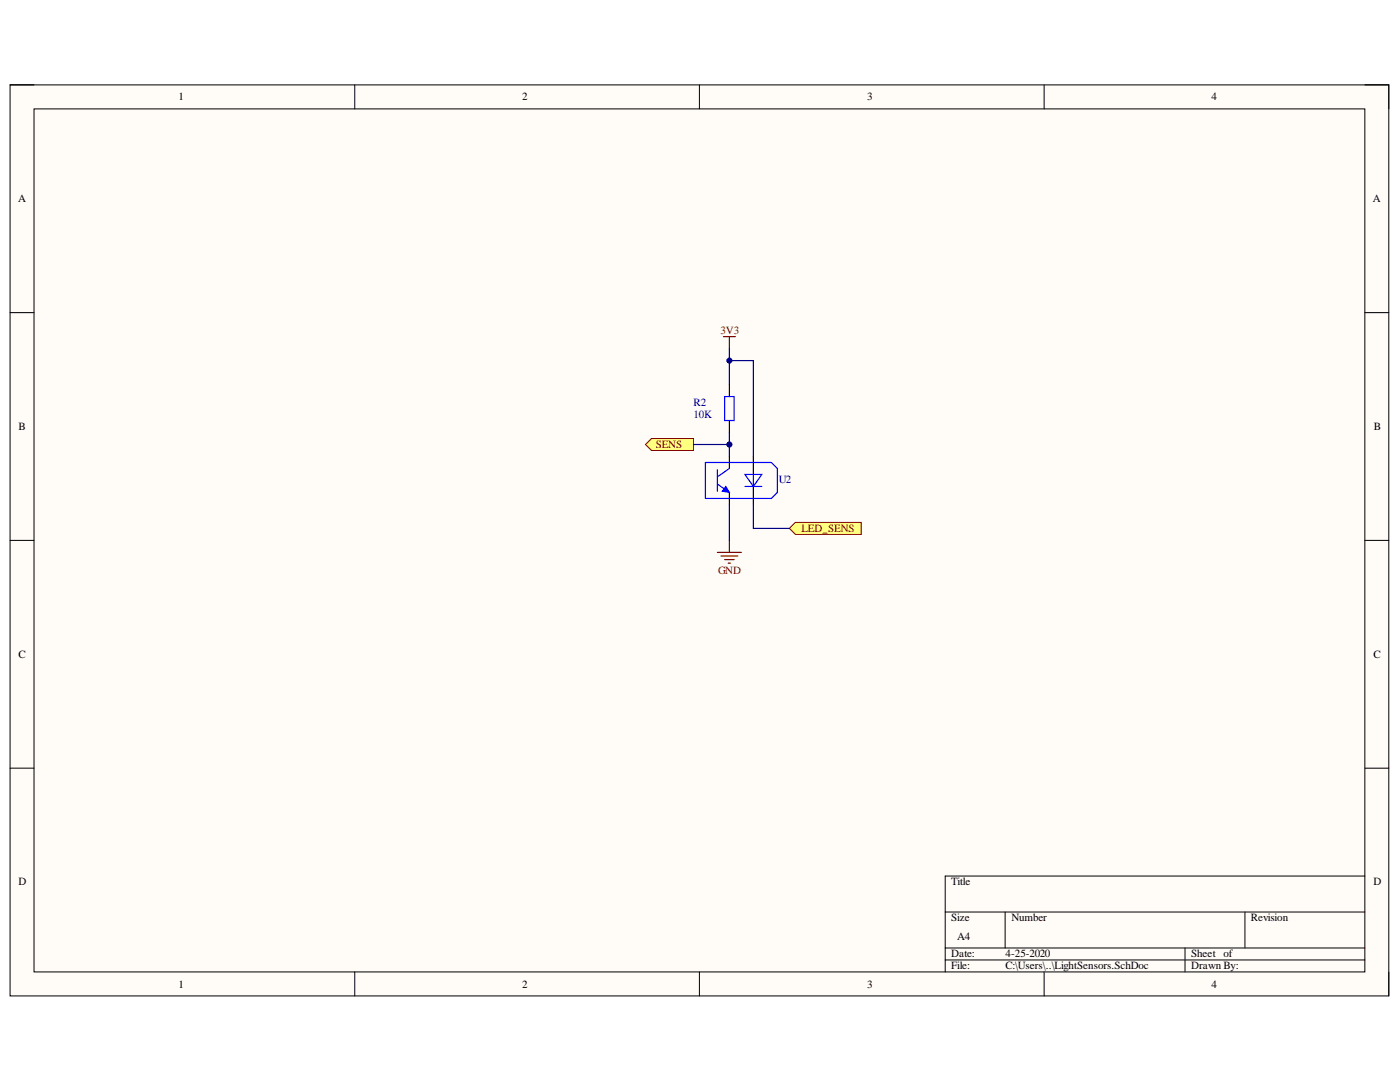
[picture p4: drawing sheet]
<svg xmlns="http://www.w3.org/2000/svg" width="279mm" height="216mm" viewBox="0 0 279 216" stroke-linecap="round" stroke-linejoin="round" font-family="sans-serif">
<path d="M2 16.9h275.2v181.8h-275.2z" fill-rule="evenodd" fill="#fffcf8"/>
<path d="M2 16.9h275.2v181.8h-275.2z" fill="none" stroke="#000" stroke-width=".2"/>
<path d="M6.8 21.7h265.6v172.2h-265.6z" fill-rule="evenodd" fill="#fffcf8"/>
<g fill="none" stroke="#000" stroke-width=".2">
<path d="M2 16.9h4.8M70.8 16.9v4.8M139.6 16.9v4.8M208.4 16.9v4.8M272.4 16.9h4.8v4.8M6.8 21.7h265.6v172.2h-265.6zM2 62.4h4.8M272.4 62.4h4.8M2 107.8h4.8M272.4 107.8h4.8M2 153.3h4.8M272.4 153.3h4.8"/>
<path d="M272.4 174.8h-83.8v19.1M70.8 193.9v4.8M139.6 193.9v4.8M188.6 182h83.8M188.6 189.2h83.8M188.6 191.5h83.8M200.6 182v7.2M208.4 193.9v4.8M236.5 189.2v4.7M248.5 182v7.2M277.2 193.9v4.8"/>
</g>
<path d="M143.2 110.2h4.8M143.9 110.9h3.3M144.6 111.7h1.9M145.3 112.4h.5M145.6 107.8v2.4" fill="none" stroke="#800000" stroke-width=".24"/>
<path d="M128.8 88.7l1.2-1.2h8.4v2.4h-8.4z" fill-rule="evenodd" fill="#ffff80"/>
<path d="M128.8 88.7l1.2-1.2h8.4v2.4h-8.4z" fill="none" stroke="#800000" stroke-width=".2"/>
<path d="M145.6 88.7v2.4" fill="none" stroke="#000080" stroke-width=".24"/>
<circle cx="145.6" cy="88.7" r=".48" fill="#000080"/>
<circle cx="145.6" cy="88.7" r=".48" fill="none" stroke="#000080" stroke-width=".2"/>
<path d="M145.6 86.3v2.4h-7.2" fill="none" stroke="#000080" stroke-width=".24"/>
<circle cx="145.6" cy="88.7" r=".48" fill="#000080"/>
<circle cx="145.6" cy="88.7" r=".48" fill="none" stroke="#000080" stroke-width=".2"/>
<path d="M157.5 105.4l1.2-1.2h13.2v2.4h-13.2z" fill-rule="evenodd" fill="#ffff80"/>
<path d="M157.5 105.4l1.2-1.2h13.2v2.4h-13.2z" fill="none" stroke="#800000" stroke-width=".2"/>
<path d="M145.6 91.1v2.4M145.6 98.3v2.4" fill="none" stroke="#000" stroke-width=".24"/>
<path d="M143.2 96.6l2.4 1.7M143.2 93.7v4.3M145.6 93.5l-2.4 1.7" fill="none" stroke="#00f" stroke-width=".24"/>
<path d="M144.8 97.1l.8 1.2-1.5-.3z" fill="#00f"/>
<path d="M144.8 97.1l.8 1.2-1.5-.3z" fill="none" stroke="#00f" stroke-width=".2"/>
<path d="M150.4 91.1v3.6M150.4 97.1v3.6" fill="none" stroke="#000" stroke-width=".24"/>
<path d="M148.7 94.7h3.3l-1.6 2.4z" fill="#fff"/>
<path d="M140.8 92.3h13.1l1.2 1.2v4.8l-1.2 1.2h-13.1zM148.7 94.7h3.3l-1.6 2.4zM148.7 97.1h3.3M150.4 94.7v2.4" fill="none" stroke="#00f" stroke-width=".24"/>
<path d="M145.6 69.6v7.1M145.6 100.7v7.1M150.4 100.7v4.7h7.1" fill="none" stroke="#000080" stroke-width=".24"/>
<path d="M144.4 67.2h2.4M145.6 67.2v2.4" fill="none" stroke="#800000" stroke-width=".24"/>
<circle cx="145.6" cy="72" r=".48" fill="#000080"/>
<circle cx="145.6" cy="72" r=".48" fill="none" stroke="#000080" stroke-width=".2"/>
<path d="M145.6 72h4.8v19.1" fill="none" stroke="#000080" stroke-width=".24"/>
<circle cx="145.6" cy="72" r=".48" fill="#000080"/>
<circle cx="145.6" cy="72" r=".48" fill="none" stroke="#000080" stroke-width=".2"/>
<path d="M145.6 76.7v2.4M145.6 83.9v2.4" fill="none" stroke="#000" stroke-width=".24"/>
<path d="M144.6 79.1h1.9v4.8h-1.9z" fill="none" stroke="#00f" stroke-width=".24"/>
<g font-size="2.2">
<text x="35.6" y="20">1</text>
<text x="104.2" y="20">2</text>
<text x="173.1" y="20">3</text>
<text x="241.8" y="20">4</text>
<text x="3.6" y="40.3">A</text>
<text x="274" y="40.3">A</text>
<text x="3.7" y="85.8">B</text>
<text x="274.2" y="85.8">B</text>
<text x="3.7" y="131.3">C</text>
<text x="274.1" y="131.3">C</text>
<text x="3.7" y="176.7">D</text>
<text x="189.8" y="176.7">Title</text>
<text x="274.1" y="176.7">D</text>
<text x="189.8" y="183.9">Size</text>
<text x="201.8" y="183.9">Number</text>
<text x="249.6" y="183.9">Revision</text>
<text x="189.8" y="191">Date:</text>
<text x="191" y="187.5">A4</text>
<text x="200.7" y="191">4-25-2020</text>
<text x="237.7" y="191">Sheet of</text>
<text x="35.6" y="197">1</text>
<text x="104.2" y="197">2</text>
<text x="173.1" y="197">3</text>
<text x="189.8" y="193.4">File:</text>
<text x="200.7" y="193.4">C:\Users\..\LightSensors.SchDoc</text>
<text x="237.7" y="193.4">Drawn By:</text>
<text x="241.8" y="197">4</text>
</g>
<g font-size="2.2" fill="#800000">
<text x="143.8" y="66.6">3V3</text>
<text x="130.9" y="89.4">SENS</text>
<text x="160" y="106.1">LED_SENS</text>
<text x="143.3" y="114.5">GND</text>
</g>
<g font-size="2.2" fill="#000080">
<text x="138.4" y="83.4">10K</text>
<text x="138.4" y="81">R2</text>
<text x="155.4" y="96.3">U2</text>
</g>
</svg>
